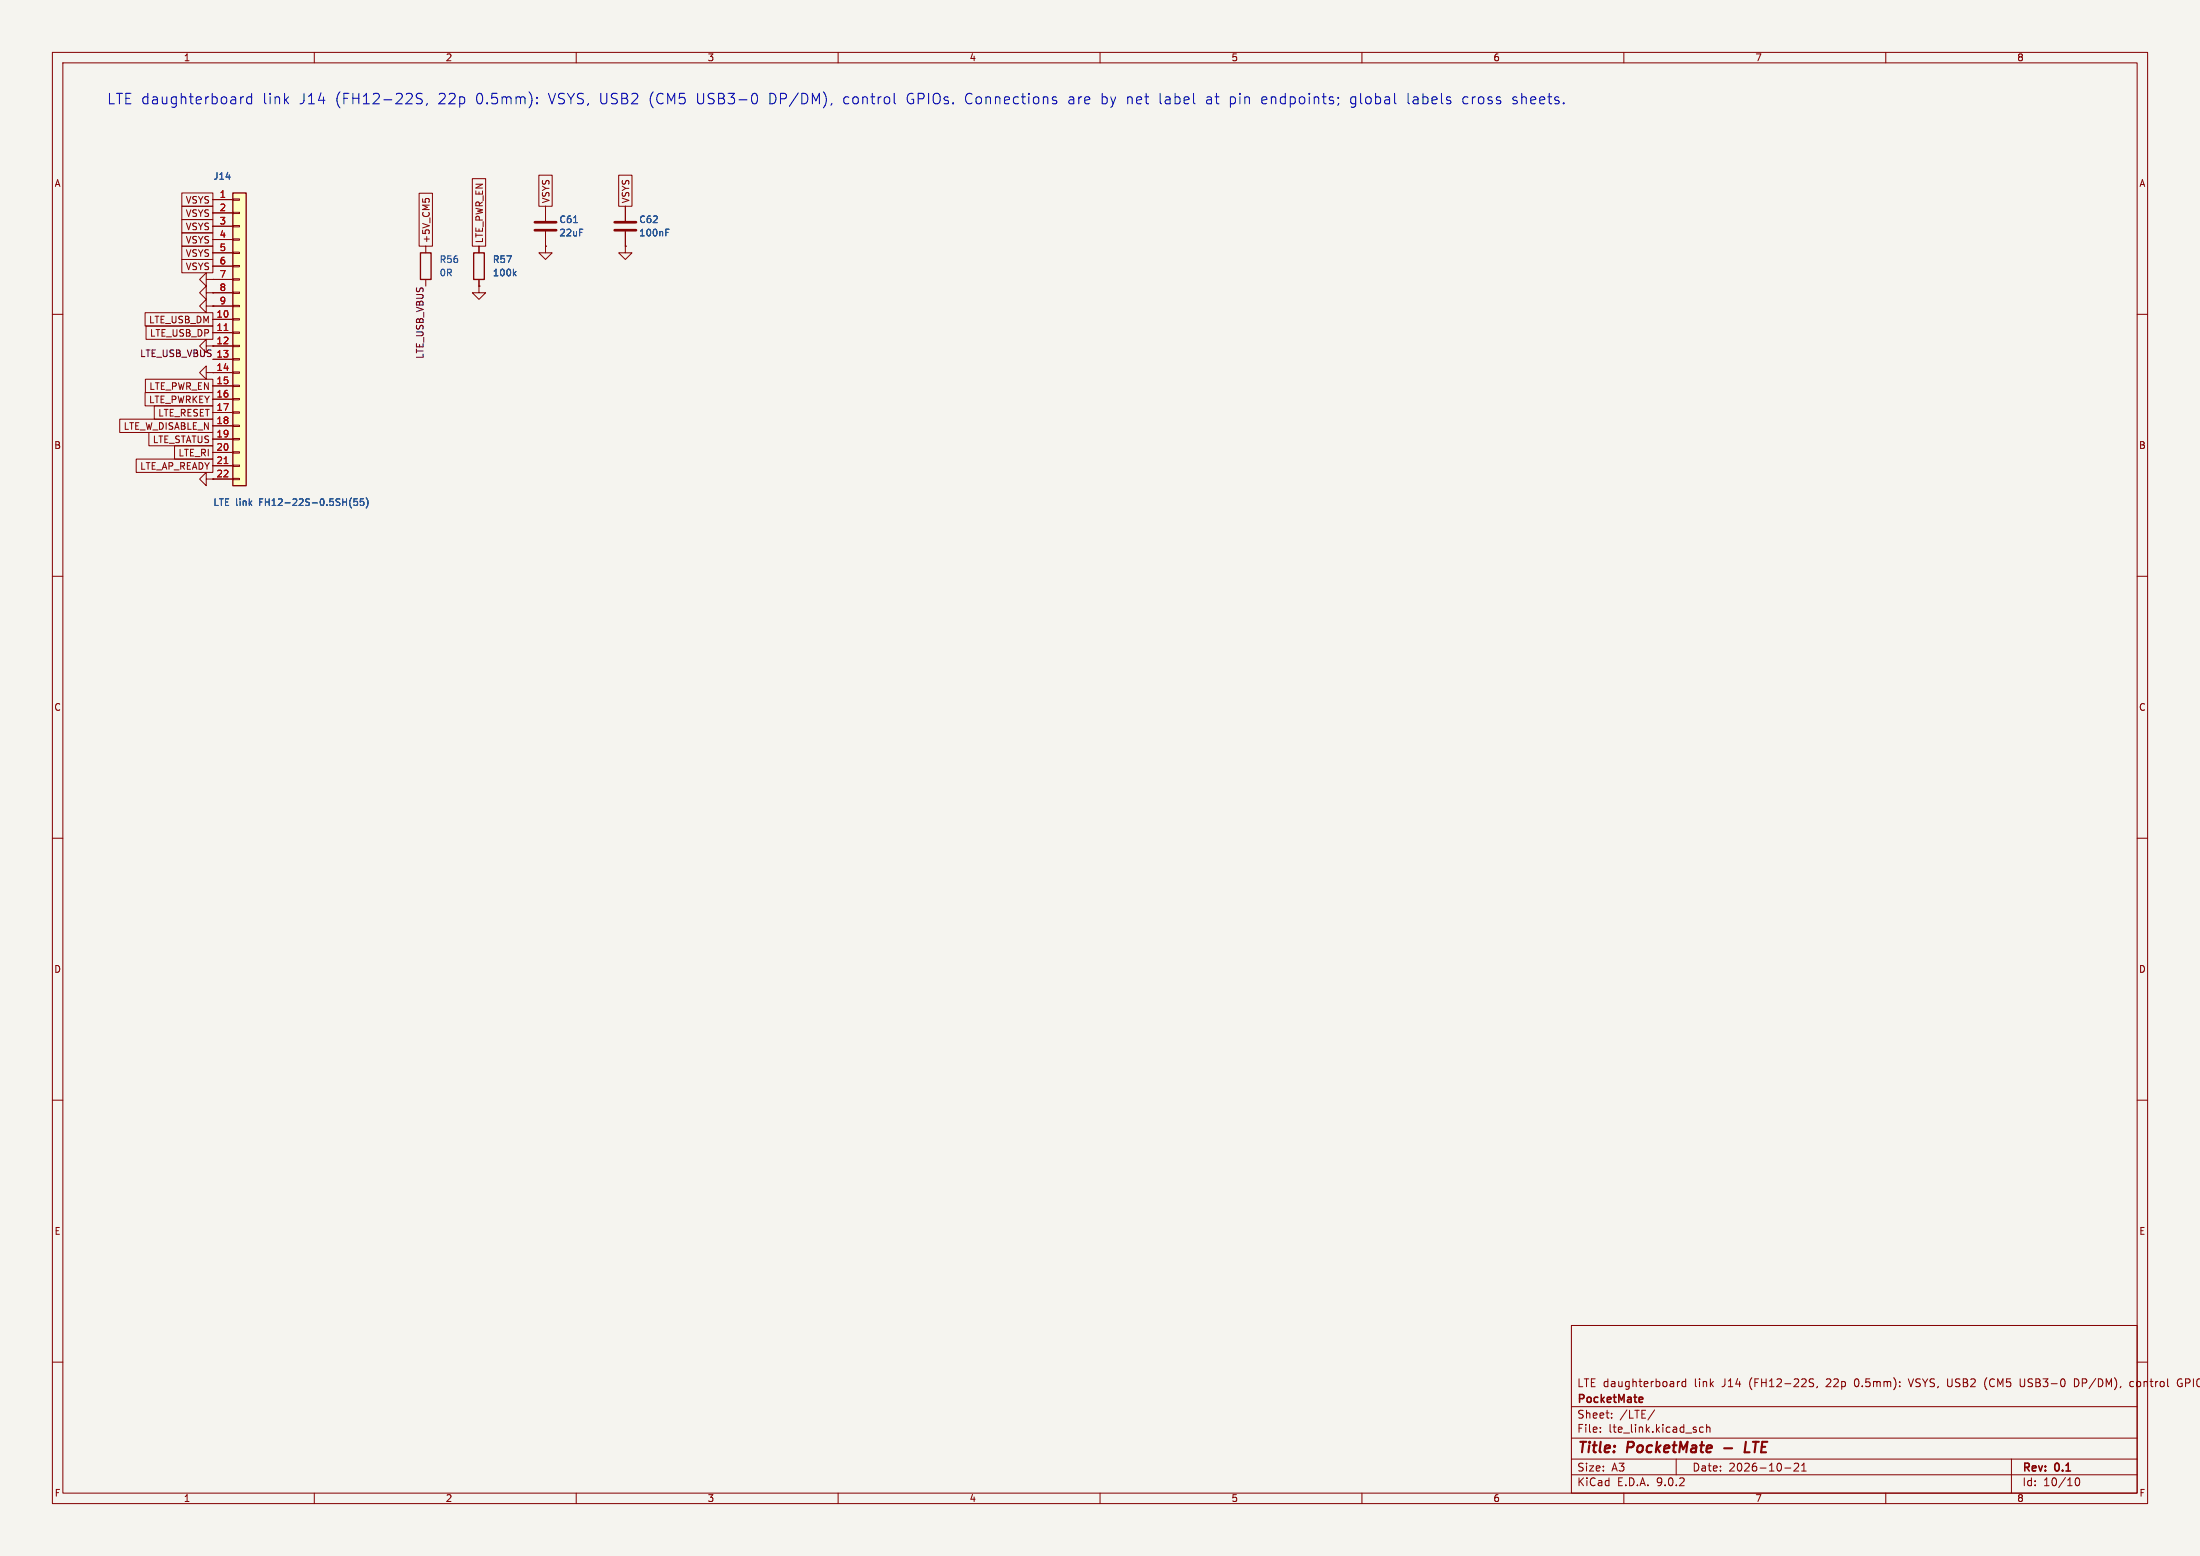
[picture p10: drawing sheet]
<svg xmlns="http://www.w3.org/2000/svg" width="420mm" height="297mm" viewBox="0 0 420 297" stroke-linecap="round" stroke-linejoin="round" font-family="sans-serif">
<path d="M0 0h420v297h-420z" fill="#f5f4ef" stroke="#f5f4ef" stroke-width=".19"/>
<g fill="none" stroke="#840000" stroke-width=".19">
<path d="M10 10h400v277h-400zM12 12h396v273h-396zM60 10v2M110 10v2M160 10v2M210 10v2M260 10v2M310 10v2M360 10v2M104.1 39.4v2.8M119.4 39.4v2.8M39.4 55.9v-1.3l-1.3 1.3 1.3 1.3v-1.3h1.2"/>
<path d="M39.4 53.3v-1.2l-1.3 1.2 1.3 1.3v-1.3h1.2M40.6 55.9h.1M40.6 53.3h.1M81.3 47v1.3M81.3 53.3v1.3M91.4 54.6v1.3h1.3l-1.3 1.3-1.2-1.3h1.2M91.4 54.6h.1M91.4 47v1.3M91.4 53.3v1.3M104.1 47v1.3h1.3l-1.3 1.2-1.2-1.2h1.2M104.1 47h.1M104.1 44.2v2.8"/>
<path d="M119.4 47v1.3h1.2l-1.2 1.2-1.3-1.2h1.3M119.4 47h.1M119.4 44.2v2.8M10 60h2M408 60h2M39.4 91.4v-1.2l-1.3 1.2 1.3 1.3v-1.3h1.2M40.6 91.4h.1M10 110h2M408 110h2M10 160h2M408 160h2M10 210h2"/>
<path d="M408 210h2M300 253h108v32h-108zM10 260h2M300 278.5h108M300 274.5h108M300 268.5h108M305.5 273.2v.2M305.5 272.5v.1M307.7 270.5v.2M307.7 269.8v.1M315.9 269.1l-1.3 1.9M320 278.5v3"/>
<path d="M320.2 263.7v1M320.7 263.7l-.3 .1-.2 .2M321.8 263.8l-.4-.1-.3 .3 .1 .6h.6M321.8 263.2v1.5M325.2 272.5l-.5-.1-.3 .3 .2 .6h.6M325.8 272.5l.2-.1 .4 .1v.9M325.8 271.9v1.5M342.5 279.4l.6-.1 .2 .1 .1 .3-1 1.1h1M343.9 279.7l.5-.4v1.5M345.5 263.8l.6 .2 .1 .4-.3 .3-.5-.1M345.5 263.3h.7M346.9 264.6l-.1 .3"/>
<path d="M364.3 263.2l.5 1.5M379.3 263a1.72 1.72 0 0 0 0 2.3M384 278.5v6.5M385.7 263.2v1.2l.2 .3h.3M396.7 263.4l-.3-.2h-.4v1.5h.4l.3-.2M407.3 263.8l-.4-.1-.3 .3 .1 .6h.6M408 260h2M416.5 263.3a.7 .7 0 0 0-.8 .6 .7 .7 0 0 0 .8 .7l.1-.6h-.3M60 285v2M110 285v2M160 285v2M210 285v2"/>
<path d="M260 285v2M300 281.5h108M310 285v2M340.7 280.2h1.2M343.9 280.8h.9M360 285v2M396.3 282.2l.2-.1a.8 .8 0 0 1 .5 .7 .8 .8 0 0 1-.5 .8l-.2-.2-.1-.4z"/>
</g>
<path d="M329.1 276.4h1.6M333.3 275.2l-.3 2h1" fill="none" stroke="#840000" stroke-width=".4"/>
<path d="M313.1 266.7l.4 .1 .1 .2-.7 .2M313.5 267.6l-.4 .1" fill="none" stroke="#840000" stroke-width=".3"/>
<path d="M102.1 42.4h4.1M102.1 43.9h4.1M117.3 42.4h4.1M117.3 43.9h4.1" fill="none" stroke="#840000" stroke-width=".51"/>
<path d="M98.1 52.2l.4 .4M98.5 51.8l-.5 .5M109.5 42.5h.7M127.1 44.4h.4M127.1 43.8h.6" fill="none" stroke="#006464" stroke-width=".19"/>
<path d="M80.3 48.3h2v5h-2zM90.4 48.3h2.1v5h-2.1z" fill="none" stroke="#840000" stroke-width=".25"/>
<path d="M44.4 36.8h2.6v55.9h-2.6z" fill="#ffffc2"/>
<path d="M44.4 36.8h2.6v55.9h-2.6z" fill="none" stroke="#840000" stroke-width=".25"/>
<g fill="none" stroke="#840000" stroke-width=".19">
<path d="M34.7 39.4h5.9v2.5h-5.9zM34.7 36.8h5.9v2.6h-5.9zM40.6 38.1h3.8M44.4 38h1.3v.2h-1.3zM80 36.9h2.6v10.1h-2.6zM80.7 37.9v.7M81.2 38.1l.2-.2h.3l.3 .2M90.2 34.1h2.5v12.9h-2.5zM102.9 33.4h2.5v6h-2.5zM104.1 39.4v2.8M118.1 33.4h2.6v6h-2.6zM119.4 39.4v2.8"/>
<path d="M27.7 59.7h12.9v2.5h-12.9zM34.7 49.5h5.9v2.6h-5.9zM34.7 47h5.9v2.5h-5.9zM34.7 44.4h5.9v2.6h-5.9zM34.7 41.9h5.9v2.6h-5.9zM39.4 58.4v-1.2l-1.3 1.2 1.3 1.3v-1.3h1.2M40.6 58.4h.1M40.6 55.9h.1M40.6 53.3h.1M40.6 40.6h3.8M40.6 43.2h3.8M40.6 45.7h3.8"/>
<path d="M40.6 48.3h3.8M40.6 50.8h3.8M40.6 53.3h3.8M40.6 55.9h3.8M40.6 58.4h3.8M44.4 40.5h1.3v.3h-1.3zM44.4 43.1h1.3v.2h-1.3zM44.4 45.6h1.3v.2h-1.3zM44.4 48.1h1.3v.3h-1.3zM44.4 50.7h1.3v.2h-1.3zM44.4 53.2h1.3v.3h-1.3zM44.4 55.8h1.3v.2h-1.3z"/>
<path d="M44.4 58.3h1.3v.2h-1.3zM91.4 54.6h.1M91.4 47v1.3M91.4 53.3v1.3M104.1 47h.1M104.1 44.2v2.8M119.4 47h.1M119.4 44.2v2.8M27.7 74.9h12.9v2.6h-12.9zM27.8 72.4h12.8v2.5h-12.8zM27.9 62.2h12.7v2.6h-12.7zM29.4 77.5h11.2v2.5h-11.2z"/>
<path d="M39.4 71.1v-1.2l-1.3 1.2 1.3 1.3v-1.3h1.2M39.4 66v-1.2l-1.3 1.2 1.3 1.3v-1.3h1.2M40.6 71.1h.1M40.6 66h.1M40.6 61h3.8M40.6 63.5h3.8M40.6 66h3.8M40.6 68.6h3.8M40.6 71.1h3.8M40.6 73.7h3.8M40.6 76.2h3.8M40.6 78.7h3.8"/>
<path d="M44.4 60.8h1.3v.3h-1.3zM44.4 63.4h1.3v.2h-1.3zM44.4 65.9h1.3v.3h-1.3zM44.4 68.5h1.3v.2h-1.3zM44.4 71h1.3v.2h-1.3zM44.4 73.5h1.3v.3h-1.3zM44.4 76.1h1.3v.2h-1.3zM44.4 78.6h1.3v.3h-1.3zM22.9 80h17.7v2.6h-17.7zM26 87.6h14.6v2.6h-14.6zM28.4 82.5h12.2v2.6h-12.2zM33.3 85.1h7.3v2.5h-7.3z"/>
<path d="M40.6 91.4h.1M40.6 81.3h3.8M40.6 83.8h3.8M40.6 86.4h3.8M40.6 88.9h3.8M40.6 91.4h3.8M44.4 81.2h1.3v.2h-1.3zM44.4 83.7h1.3v.2h-1.3zM44.4 86.2h1.3v.3h-1.3zM44.4 88.8h1.3v.2h-1.3zM44.4 91.3h1.3v.3h-1.3z"/>
</g>
<path d="M42.8 63.1h.7M42.8 88.5h.7" fill="none" stroke="#a90000" stroke-width=".19"/>
<path d="M98.1 52.2l.4 .4M98.5 51.8l-.5 .5M109.5 42.5h.7M127.1 44.4h.4M127.1 43.8h.6M66.8 96.1l.3 .9M67.1 95l-.3 .9M68.2 95.2h-.6l-.1 .6 .2-.1 .4 .1 .2 .1-.1 .5-.2 .1-.5-.1M69.4 95.2h-.6v.6l.1-.1 .5 .1 .1 .1-.1 .5-.2 .1-.4-.1M69.9 95a1.46 1.46 0 0 1 0 2" fill="none" stroke="#006464" stroke-width=".19"/>
<g fill="none" stroke="#0000c2" stroke-width=".19">
<path d="M45.9 18.5v1.3M46.5 18.5l-.4 .1-.2 .3M48 18.6l-.5-.1-.4 .4v.5l.2 .3h.7M48 17.8v2M80.6 17.9h-.9a.48 .48 0 0 0-.2 .5 .48 .48 0 0 0 .3 .4 .73 .73 0 0 1 .8 .4l-.1 .4-.3 .2-.7-.1M81.6 19.7l-.2 .4M102.5 19.6v.2M102.5 18.6v.2M143.8 17.9a.47 .47 0 0 1 .7 .3 1.03 1.03 0 0 1-.6 1.6l-.1-.1M158.8 19.7l-.2 .4M170.7 17.8v1.7l.3 .3M201 18.6h.7"/>
<path d="M201 19.1l.7 .1 .1 .3-.3 .3-.6-.1M255.5 18.6v.2M255.6 19.7l-.2 .4M279.4 18.7v.9M288.8 19.7l.2 .1M288.9 18.6v.5"/>
</g>
<g font-size="2.8" fill="#0000c2">
<text x="20.3" y="20.1">LTE daughterboard</text>
<text x="50.1" y="20.1">link</text>
<text x="57.1" y="20.1">J14</text>
<text x="64" y="20.1">(FH12-22S,</text>
<text x="83.7" y="20.1">22p</text>
<text x="90.9" y="20.1">0.5mm):</text>
<text x="104.8" y="20.1">VSYS, USB2</text>
<text x="124.1" y="20.1">(CM5</text>
<text x="133.2" y="20.1">USB3-0</text>
<text x="147" y="20.1">DP/DM),</text>
<text x="161.3" y="20.1">control</text>
<text x="173.4" y="20.1">GPIOs.</text>
<text x="184.6" y="20.1">Connections</text>
<text x="204.4" y="20.1">are</text>
<text x="210.8" y="20.1">by</text>
<text x="215.7" y="20.1">net</text>
<text x="221.9" y="20.1">label</text>
<text x="230.9" y="20.1">at</text>
<text x="235.5" y="20.1">pin</text>
<text x="241.6" y="20.1">endpoints;</text>
<text x="258.6" y="20.1">global</text>
<text x="269.5" y="20.1">labels</text>
<text x="280.2" y="20.1">cross</text>
<text x="289.7" y="20.1">sheets.</text>
</g>
<g font-size="2.8" fill="#840000">
<text x="301" y="277.9">Title:</text>
<text x="310.6" y="277.9">PocketMate</text>
<text x="334.7" y="277.9">LTE</text>
</g>
<g font-size="2.1" fill="#840000">
<text x="301" y="268.2">PocketMate</text>
<text x="301" y="265">LTE daughterboard</text>
<text x="323.5" y="265">link</text>
<text x="328.9" y="265">J14</text>
<text x="334.2" y="265">(FH12-22S,</text>
<text x="349.1" y="265">22p</text>
<text x="354.6" y="265">0.5mm):</text>
<text x="365.2" y="265">VSYS, USB2</text>
<text x="379.8" y="265">(CM5</text>
<text x="386.8" y="265">USB3-0</text>
<text x="397.3" y="265">DP/DM),</text>
<text x="408.1" y="265">control</text>
<text x="417.3" y="265">GPIO</text>
<text x="301" y="273.7">File:</text>
<text x="301" y="271">Sheet:</text>
<text x="307.1" y="273.7">lte_link.kicad_sch</text>
<text x="309.2" y="271">/LTE/</text>
<text x="301" y="281.1">Size:</text>
<text x="307.6" y="281.1">A3</text>
<text x="323" y="281.1">Date:</text>
<text x="330" y="281.1">2026-10-21</text>
<text x="386" y="281.3">Rev:</text>
<text x="392.4" y="281.3">0.1</text>
<text x="301" y="283.9">KiCad</text>
<text x="308.7" y="283.9">E.D.A.</text>
<text x="316.3" y="283.9">9.0.2</text>
<text x="386" y="283.9">Id:</text>
<text x="390.1" y="283.9">10/10</text>
</g>
<g font-size="1.8" fill="#840000">
<text x="35" y="11.9">1</text>
<text x="85" y="11.9">2</text>
<text x="135" y="11.9">3</text>
<text x="185" y="11.9">4</text>
<text x="235" y="11.9">5</text>
<text x="285" y="11.9">6</text>
<text x="335" y="11.9">7</text>
<text x="385" y="11.9">8</text>
<text x="10.3" y="35.9">A</text>
<text x="408.3" y="35.9">A</text>
<text x="35.4" y="41.6">VSYS</text>
<text x="35.4" y="39.1">VSYS</text>
<text x="105.1" y="38.9" transform="rotate(-90 105.1 38.9)">VSYS</text>
<text x="120.3" y="38.9" transform="rotate(-90 120.3 38.9)">VSYS</text>
<text x="35.4" y="46.7">VSYS</text>
<text x="35.4" y="44.1">VSYS</text>
<text x="82.2" y="46.5" transform="rotate(-90 82.2 46.5)">+5V_CM5</text>
<text x="92.4" y="46.5" transform="rotate(-90 92.4 46.5)">LTE_PWR_EN</text>
<text x="35.4" y="51.8">VSYS</text>
<text x="35.4" y="49.2">VSYS</text>
<text x="28.3" y="61.9">LTE_USB_DM</text>
<text x="28.5" y="64.5">LTE_USB_DP</text>
<text x="28.3" y="77.2">LTE_PWRKEY</text>
<text x="28.4" y="74.6">LTE_PWR_EN</text>
<text x="23.5" y="82.2">LTE_W_DISABLE_N</text>
<text x="30.1" y="79.7">LTE_RESET</text>
<text x="10.3" y="85.9">B</text>
<text x="26.7" y="89.9">LTE_AP_READY</text>
<text x="29.1" y="84.8">LTE_STATUS</text>
<text x="34" y="87.3">LTE_RI</text>
<text x="408.2" y="85.9">B</text>
<text x="10.3" y="135.9">C</text>
<text x="408.2" y="135.9">C</text>
<text x="10.3" y="185.9">D</text>
<text x="408.2" y="185.9">D</text>
<text x="10.3" y="235.9">E</text>
<text x="408.3" y="235.9">E</text>
<text x="10.3" y="285.9">F</text>
<text x="35" y="286.9">1</text>
<text x="85" y="286.9">2</text>
<text x="135" y="286.9">3</text>
<text x="185" y="286.9">4</text>
<text x="235" y="286.9">5</text>
<text x="285" y="286.9">6</text>
<text x="335" y="286.9">7</text>
<text x="385" y="286.9">8</text>
<text x="408.3" y="285.9">F</text>
</g>
<g font-size="1.8" fill="#006464">
<text x="40.6" y="34.5">J14</text>
<text x="106.7" y="42.8">C61</text>
<text x="106.7" y="45.3">22uF</text>
<text x="121.9" y="45.3">100nF</text>
<text x="121.9" y="42.8">C62</text>
<text x="83.8" y="52.9">0R</text>
<text x="83.8" y="50.4">R56</text>
<text x="94" y="50.4">R57</text>
<text x="94" y="52.9">100k</text>
<text x="40.6" y="96.8">LTE link</text>
<text x="49.6" y="96.8">FH12-22S-0.5SH(55)</text>
</g>
<g font-size="1.8" fill="#a90000">
<text x="41.8" y="37.8">1</text>
<text x="41.8" y="40.4">2</text>
<text x="41.8" y="42.9">3</text>
<text x="41.8" y="45.5">4</text>
<text x="41.8" y="48">5</text>
<text x="41.8" y="50.5">6</text>
<text x="41.8" y="53.1">7</text>
<text x="41.8" y="55.6">8</text>
<text x="41.8" y="58.2">9</text>
<text x="41.2" y="60.7">10</text>
<text x="41.2" y="63.2">11</text>
<text x="41.2" y="65.8">12</text>
<text x="41.2" y="70.9">14</text>
<text x="41.2" y="68.3">13</text>
<text x="41.2" y="73.4">15</text>
<text x="41.2" y="75.9">16</text>
<text x="41.2" y="78.5">17</text>
<text x="41.2" y="81">18</text>
<text x="41.2" y="83.6">19</text>
<text x="41.2" y="86.1">20</text>
<text x="41.2" y="88.6">21</text>
<text x="41.2" y="91.2">22</text>
</g>
<g font-size="1.8" fill="#0f0f0f">
<text x="26.6" y="68.2">LTE_USB_VBUS 13</text>
<text x="80.9" y="68.6" transform="rotate(-90 80.9 68.6)">LTE_USB_VBUS</text>
</g>
</svg>
